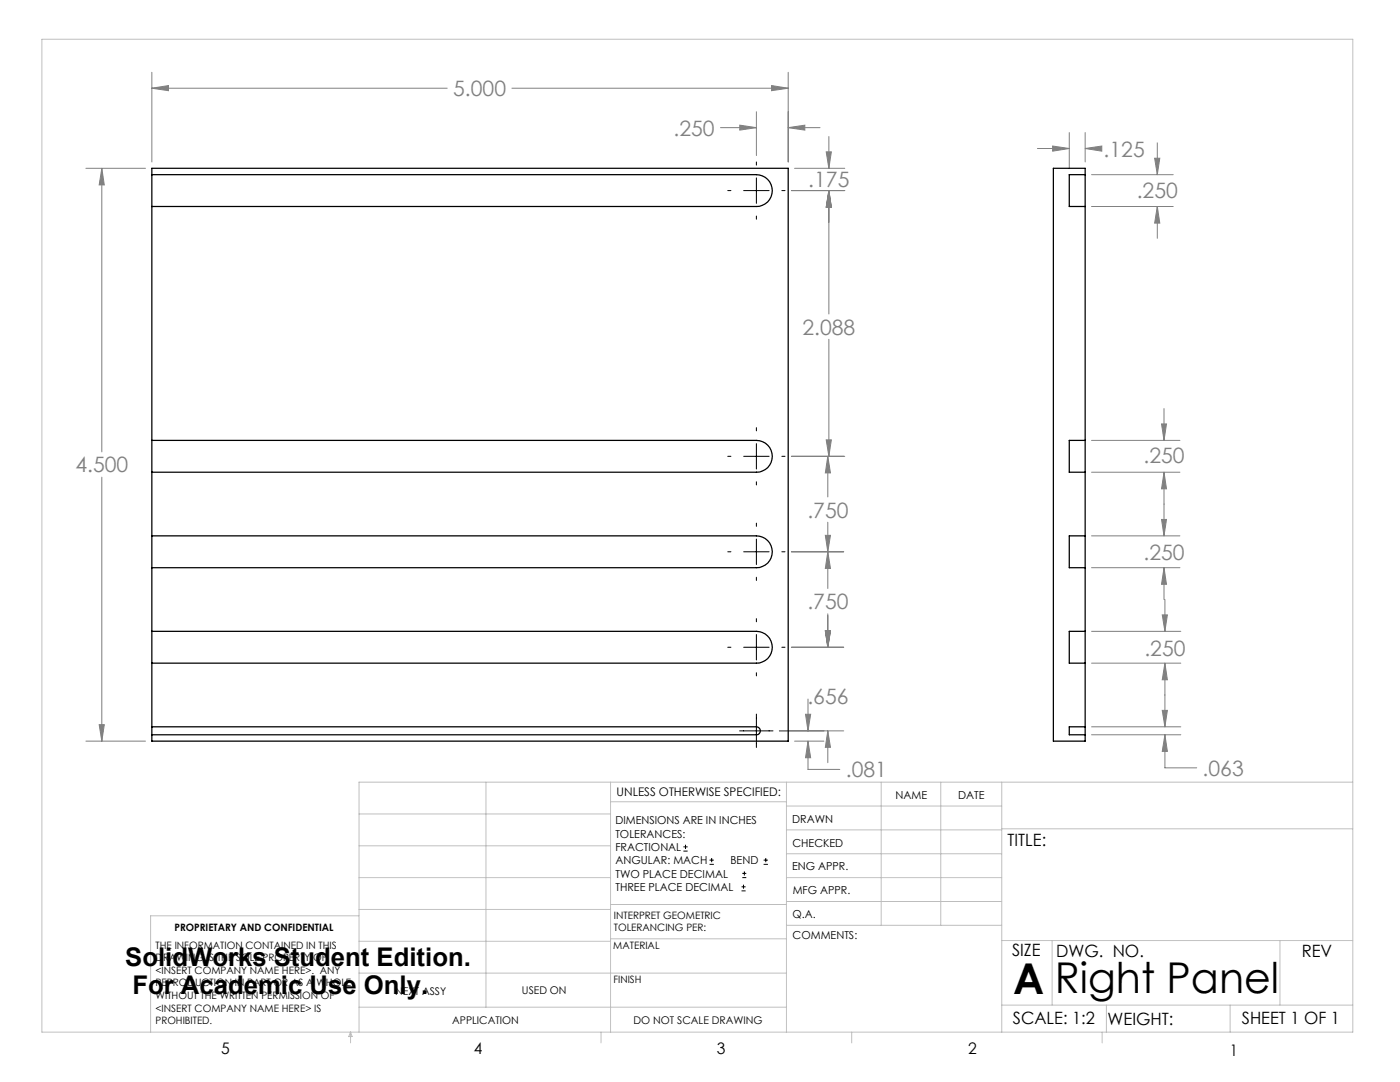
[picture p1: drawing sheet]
<svg xmlns="http://www.w3.org/2000/svg" width="279mm" height="216mm" viewBox="0 0 279 216" stroke-linecap="round" stroke-linejoin="round" font-family="sans-serif">
<g fill="none" stroke="#000" stroke-width=".2">
<path d="M145.2 38h.7M148.4 38h5.1M151 32.3v.6M151 35.5v5.1M156 38h.7M151 43.1v.6M145.2 91.1h.7M148.4 91.1h5.1M151 85.3v.7M151 88.5v5.1M151 96.1v.7M156 91.1h.7"/>
<path d="M145.2 110.1h.7M148.4 110.1h5.1M151 104.4v.6M151 107.6v5M151 115.2v.6M156 110.1h.7M145.2 129.2h.7M148.4 129.2h5.1M151 123.4v.7M151 126.6v5.1M151 134.2v.7M156 129.2h.7"/>
<path d="M147.6 145.8h6.7M151 142.5v6.7M136.4 169.8h.8M136.4 169h.8M136.8 168.6v.8M141.6 172.5h.9M141.6 171.6h.9M142 171.2v.8M148 177.8h.8M148 177h.8M148.1 175.1h.8M148.1 174.3h.8"/>
<path d="M148.4 176.5v.8M148.6 173.9v.8M152.4 172.5h.8M152.4 171.6h.8M152.8 171.2v.8"/>
</g>
<g fill="none" stroke="#808080" stroke-width=".2">
<path d="M30.3 17.6l3.3-.5v1zM30.3 14.4v17.9M30.3 17.6h59M102.2 17.6h55.1M154 17.1l3.3 .5-3.3 .5zM157.3 14.4v17.9M17.1 33.6h11.9M20.3 33.6l.5 3.3h-1zM20.3 33.6v56.6M143.8 25.5h7.2M147.6 25l3.4 .5-3.4 .5zM151 22.3v8.7"/>
<path d="M157.3 25.5l3.3-.5v1zM157.3 25.5h6.4M157.9 38h10.7M158.6 33.6h10M164.9 30.3h1l-.5 3.3zM165.4 38l.5 3.3h-1zM165.4 27.2v6.4M165.4 38v24.7M207 29.6h6.4M210.1 29.1l3.3 .5-3.3 .6zM213.4 26.5v7.1M216.6 29.6l3.3-.5v1.1z"/>
<path d="M216.6 26.5v5.8M216.6 29.6h2.5M217.8 34.9h16.3M230.4 31.6h1.1l-.5 3.3zM231 28.5v6.4M217.8 41.2h16.3M231 41.2l.5 3.3h-1.1zM231 41.2v6.4M165.4 67.7v23.4M20.3 95.2v52.7M157.9 91.1h10.7M164.9 87.8h1l-.5 3.3z"/>
<path d="M165.2 91.1l.5 3.3h-1zM165.2 91.1v8.1M217.8 87.9h17.7M217.8 94.2h17.7M231.8 84.6h1l-.5 3.3zM232.3 94.2l.5 3.3h-1zM232.3 81.5v6.4M232.3 94.2v12.7M157.9 110.1h10.5M164.7 106.8h1l-.5 3.3zM165.2 110.1l.5 3.3h-1zM165.2 104.2v13.2"/>
<path d="M217.8 106.9h17.7M217.8 113.3h17.7M231.8 103.6h1l-.5 3.3zM232.3 113.3l.5 3.3h-1zM232.3 113.3v6.3M232.5 119.6v6.4M157.9 129.2h10.5M161.3 139.5v6.3M164.7 125.9h1l-.5 3.3zM165.2 122.5v6.7M217.8 126h17.9M217.8 132.3h17.9"/>
<path d="M232 122.7h1l-.5 3.3zM232.5 132.3l.5 3.3h-1zM232.5 132.3v12.7M17.1 147.9h11.9M19.8 144.6h1l-.5 3.3zM155.5 145.8h12.9M158.6 147.9h5.8M160.8 142.5h1l-.5 3.3zM161.3 147.9l.5 3.3h-1zM161.3 147.9v5.6h6.3M165.2 145.8l.5 3.3h-1zM165.2 145.8v6.4"/>
<path d="M217.8 145h17.9M217.8 146.6h17.9M232 141.7h1l-.5 3.3zM232.5 146.6l.5 3.3h-1zM232.5 146.6v6.6h6.3"/>
</g>
<g fill="none" stroke="#c0c0c0" stroke-width=".2">
<path d="M8.4 7.8h261.6v198.2h-261.6zM97 156.1v44.9M121.8 156.1v49.9M121.8 160h35.2M157 156.1v49.9M175.9 156.1v28.5M187.7 156.1v28.5M199.9 156.1v49.9M270 156.1h-198.4v49.9M71.6 175.1h50.2M71.6 168.8h50.2M71.6 162.4h50.2"/>
<path d="M157 170.4h42.9M157 165.6h42.9M157 160.8h42.9M157 175.1h42.9M157 179.9h42.9M199.9 165.4h70.1M71.6 194.2h85.4M71.6 187.8h50.2M71.6 181.5h50.2M71.6 182.7h-41.5v23.3M121.8 187.3h35.2M121.8 180.5h35.2"/>
<path d="M157 184.6h42.9M199.9 187.7h70.1M210 187.7v12.9M255.4 187.7v12.9M70 206v2.1M70 206l.3 .8h-.7zM71.6 201h85.4M119.9 206v2.1M170 206v2.1M199.9 200.6h70.1M220 206v2.1M220.8 200.6v5.4"/>
<path d="M245.5 200.6v5.4"/>
</g>
<path d="M147.6 25l3.4 .5-3.4 .5zM157.3 25.5l3.3-.5v1zM154 17.1l3.3 .5-3.3 .5zM30.3 17.6l3.3-.5v1zM20.3 33.6l.5 3.3h-1zM19.8 144.6h1l-.5 3.3zM165.2 110.1l.5 3.3h-1zM164.7 125.9h1l-.5 3.3zM165.2 91.1l.5 3.3h-1zM164.7 106.8h1l-.5 3.3zM164.7 125.9h1l-.5 3.3zM165.2 145.8l.5 3.3h-1zM165.4 38l.5 3.3h-1zM164.9 30.3h1l-.5 3.3zM160.8 142.5h1l-.5 3.3zM161.3 147.9l.5 3.3h-1zM165.4 38l.5 3.3h-1zM164.9 87.8h1l-.5 3.3zM210.1 29.1l3.3 .5-3.3 .6zM216.6 29.6l3.3-.5v1.1zM230.4 31.6h1.1l-.5 3.3zM231 41.2l.5 3.3h-1.1zM231.8 84.6h1l-.5 3.3zM232.3 94.2l.5 3.3h-1zM231.8 103.6h1l-.5 3.3zM232.3 113.3l.5 3.3h-1zM232 122.7h1l-.5 3.3zM232.5 132.3l.5 3.3h-1zM232 141.7h1l-.5 3.3zM232.5 146.6l.5 3.3h-1z" fill="#808080"/>
<g fill="none" stroke="#000" stroke-width=".25">
<path d="M30.3 34.9h120.7a3.2 3.2 0 0 1 3.1 3.1 3.2 3.2 0 0 1-3.1 3.2h-120.7M30.3 33.6h127v114.3h-127zM216.6 34.9v6.3M216.6 34.9h-3.2v6.3h3.2M216.6 34.9v-1.3h-6.4v114.3h6.4v-1.3M216.6 41.2v46.7M30.3 87.9h120.7a3.2 3.2 0 0 1 3.1 3.2 3.2 3.2 0 0 1-3.1 3.1h-120.7M216.6 87.9v6.3M216.6 87.9h-3.2v6.3h3.2M216.6 94.2v12.7M30.3 106.9h120.7a3.2 3.2 0 0 1 3.1 3.2 3.2 3.2 0 0 1-3.1 3.2h-120.7M216.6 106.9v6.4"/>
<path d="M216.6 106.9h-3.2v6.4h3.2M216.6 113.3v12.7M30.3 126h120.7a3.2 3.2 0 0 1 3.1 3.2 3.2 3.2 0 0 1-3.1 3.1h-120.7M216.6 126v6.3M216.6 126h-3.2v6.3h3.2M216.6 132.3v12.7M30.3 145h120.7a.79 .79 0 0 1 .7 .8 .79 .79 0 0 1-.7 .8h-120.7M216.6 145v1.6M216.6 145h-3.2v1.6h3.2"/>
</g>
<g font-size="8.5">
<text x="202.2" y="198.3">A</text>
<text x="210.5" y="198.1">Right Panel</text>
</g>
<g font-size="5.1">
<text x="25" y="192.7">SolidWorks Student Edition.</text>
<text x="26.4" y="198.3">For Academic Use Only.</text>
</g>
<g font-size="4.2" fill="#808080">
<text x="90.4" y="19.2">5.000</text>
<text x="134.4" y="27.1">.250</text>
<text x="220.3" y="31.2">.125</text>
<text x="161.3" y="37.3">.175</text>
<text x="226.9" y="39.4">.250</text>
<text x="160.1" y="66.8">2.088</text>
<text x="15" y="94.3">4.500</text>
<text x="228.2" y="92.3">.250</text>
<text x="161.1" y="103.3">.750</text>
<text x="228.2" y="111.7">.250</text>
<text x="161.1" y="121.6">.750</text>
<text x="228.4" y="130.9">.250</text>
<text x="161.1" y="140.5">.656</text>
<text x="168.8" y="155.1">.081</text>
<text x="240" y="154.8">.063</text>
</g>
<g font-size="3.4">
<text x="201.1" y="168.8">TITLE:</text>
<text x="202" y="190.8">SIZE</text>
<text x="210.8" y="190.9">DWG. NO.</text>
<text x="259.8" y="191">REV</text>
<text x="202.1" y="204.4">SCALE: 1:2</text>
<text x="221" y="204.5">WEIGHT:</text>
<text x="247.8" y="204.4">SHEET 1 OF 1</text>
</g>
<g font-size="3.2">
<text x="44.2" y="210.4">5</text>
<text x="94.6" y="210.3">4</text>
<text x="143.1" y="210.4">3</text>
<text x="193.2" y="210.3">2</text>
<text x="245.4" y="210.6">1</text>
</g>
<text font-size="2.4" x="123.1" y="158.9">UNLESS OTHERWISE SPECIFIED:</text>
<g font-size="2.2">
<text x="178.7" y="159.4">NAME</text>
<text x="191.2" y="159.4">DATE</text>
<text x="122.8" y="164.5">DIMENSIONS ARE IN INCHES</text>
<text x="122.8" y="167.1">TOLERANCES:</text>
<text x="158.1" y="164.2">DRAWN</text>
<text x="122.8" y="169.8">FRACTIONAL</text>
<text x="122.8" y="172.5">ANGULAR: MACH</text>
<text x="145.8" y="172.5">BEND</text>
<text x="158.1" y="173.7">ENG APPR.</text>
<text x="158.2" y="169.1">CHECKED</text>
<text x="122.8" y="175.1">TWO PLACE DECIMAL</text>
<text x="122.8" y="177.8">THREE PLACE DECIMAL</text>
<text x="158.2" y="178.4">MFG APPR.</text>
<text x="158.2" y="183.2">Q.A.</text>
<text x="158.2" y="187.4">COMMENTS:</text>
</g>
<g font-size="2.1">
<text x="78.8" y="198.5">NEXT ASSY</text>
<text x="104.2" y="198.4">USED ON</text>
<text x="90.2" y="204.3">APPLICATION</text>
<text x="126.4" y="204.3">DO NOT SCALE DRAWING</text>
</g>
<g font-size="2">
<text x="34.8" y="185.7">PROPRIETARY AND CONFIDENTIAL</text>
<text x="122.5" y="183.3">INTERPRET GEOMETRIC</text>
<text x="122.5" y="185.9">TOLERANCING PER:</text>
<text x="31.1" y="189.3">THE INFORMATION CONTAINED IN THIS</text>
<text x="31.1" y="191.8">DRAWING IS THE SOLE PROPERTY OF</text>
<text x="122.4" y="189.4">MATERIAL</text>
<text x="31.1" y="194.3">&lt;INSERT COMPANY NAME HERE&gt;. ANY</text>
<text x="31.1" y="196.8">REPRODUCTION IN PART OR AS A WHOLE</text>
<text x="122.4" y="196.2">FINISH</text>
<text x="31.1" y="199.4">WITHOUT THE WRITTEN PERMISSION OF</text>
<text x="31.1" y="201.9">&lt;INSERT COMPANY NAME HERE&gt; IS</text>
<text x="31.1" y="204.4">PROHIBITED.</text>
</g>
</svg>
